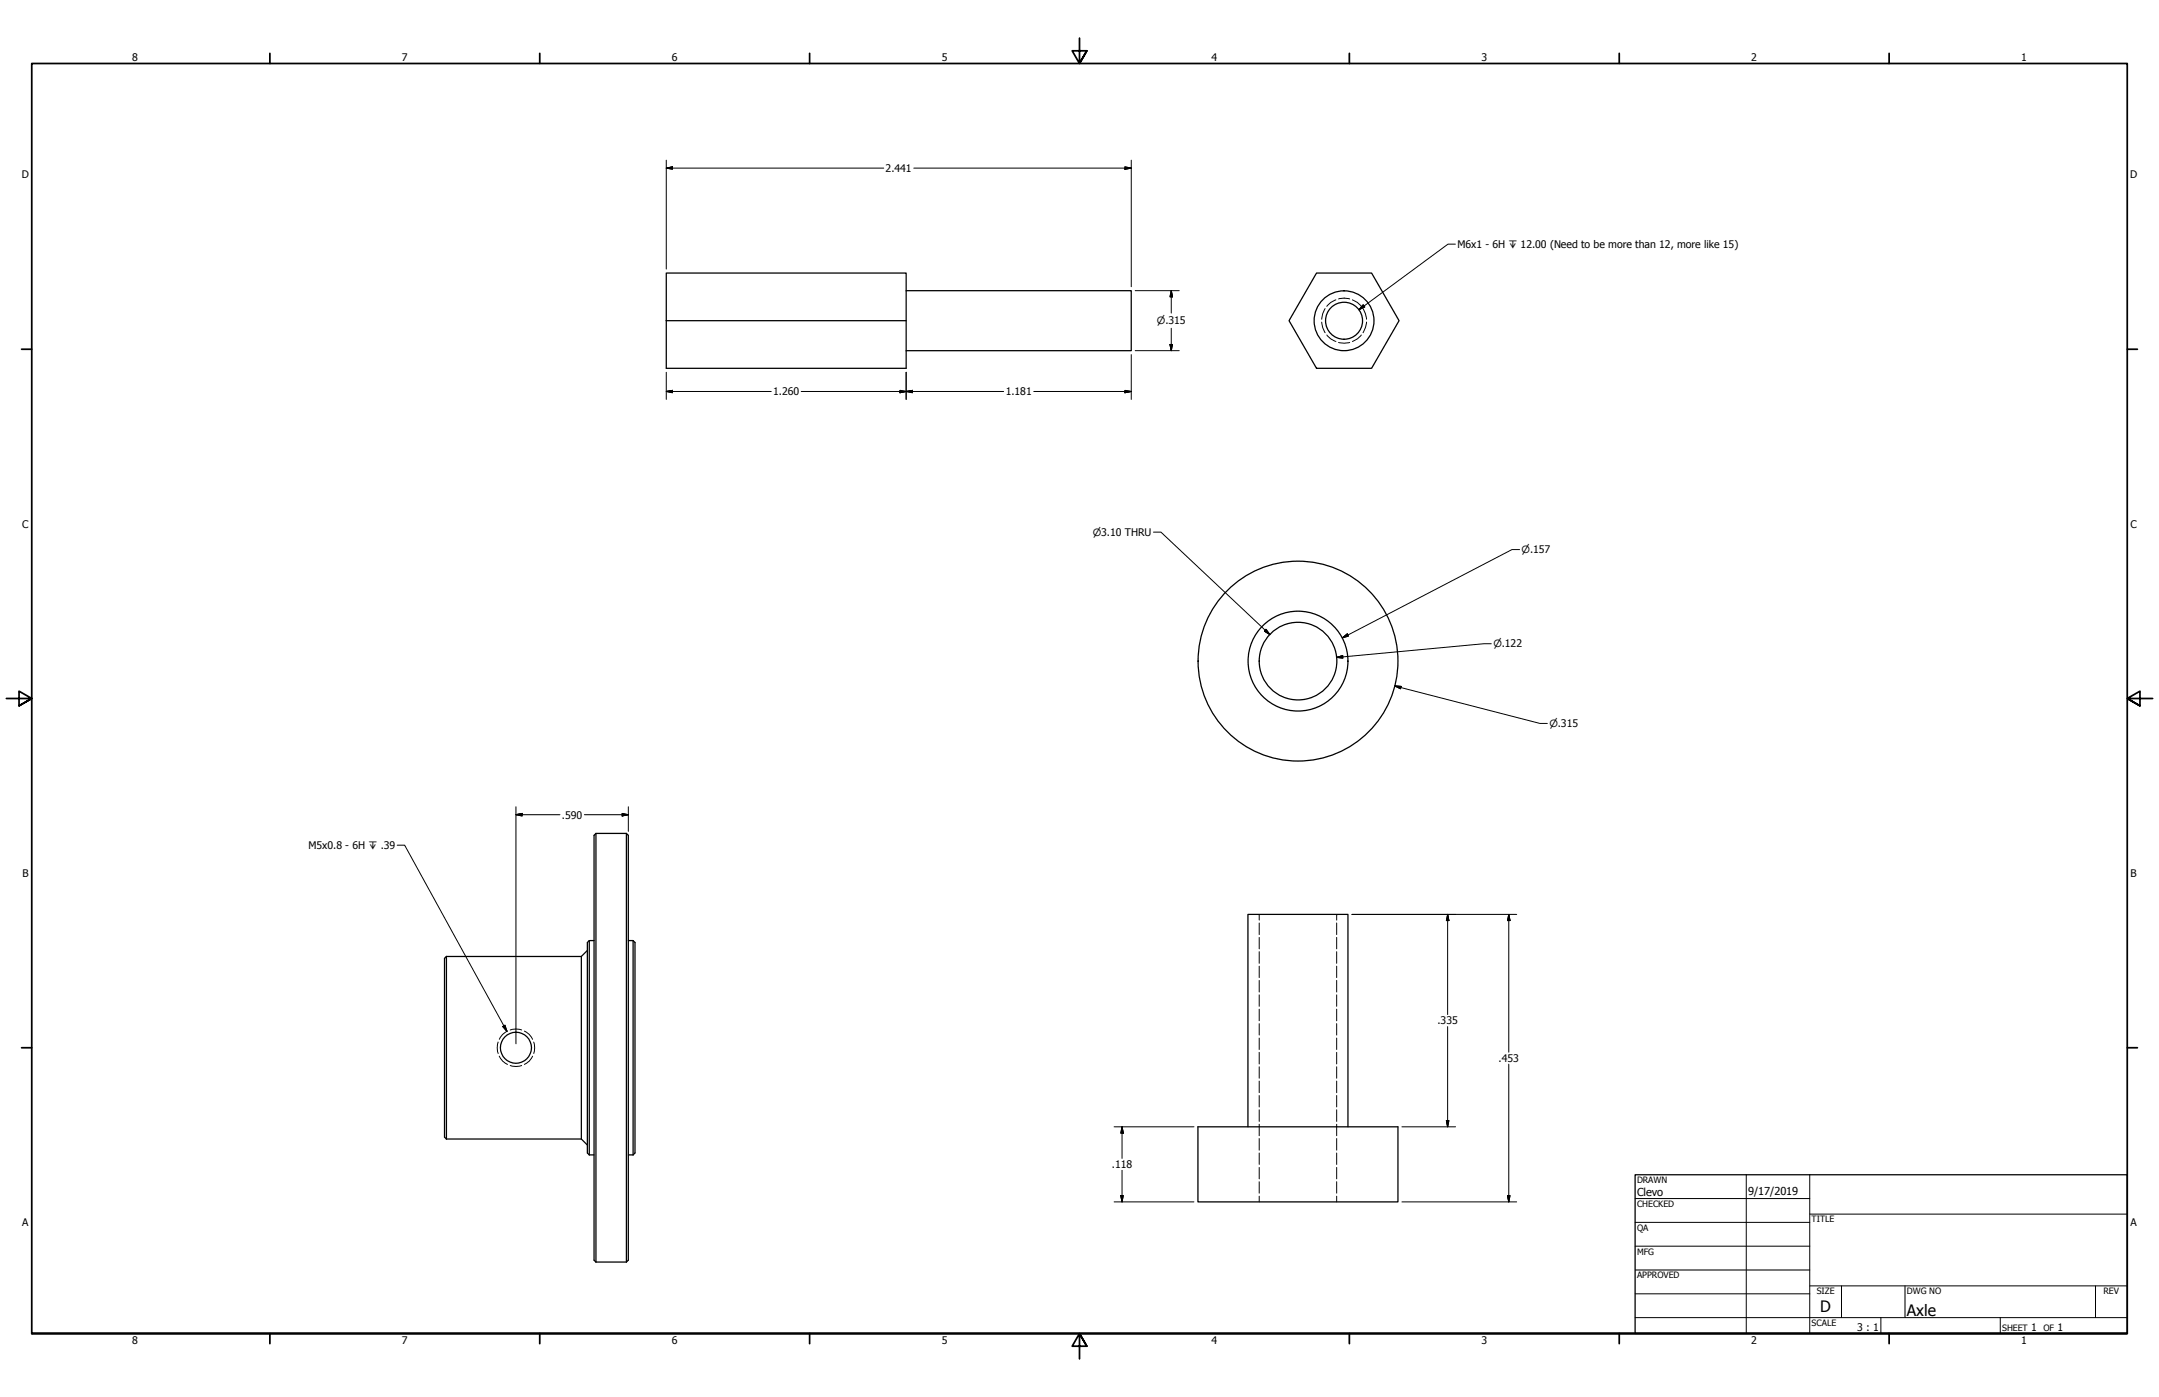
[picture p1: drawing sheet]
<svg xmlns="http://www.w3.org/2000/svg" width="864mm" height="559mm" viewBox="0 0 864 559" stroke-linecap="round" stroke-linejoin="round" font-family="sans-serif">
<!-- layer: Visible (ANSI) -->
<g fill="none" stroke="#000" stroke-width=".51">
<path d="M266.5 109.2h96v19.1h-96zM362.5 116.3h90v24h-90M526.6 109.2h22l11 19.1-11 19h-22l-11-19zM266.5 128.3v19h96v-19M238.4 333.4l-.8 .7v170l.8 .7M238.4 333.4v171.4M238.4 333.4h12.2M250.6 333.4l.7 .7v170l-.7 .7M250.6 333.4v171.4M235.7 376.2l-.8 .8v84.2l.8 .8M235.7 376.2v85.8M235.7 376.2h1.9"/>
<path d="M251.3 376.2h1.9M253.2 376.2l.8 .8v84.2l-.8 .8M253.2 376.2v85.8M178.6 382.6l-.8 .7v71.6l.8 .7M178.6 382.6v73M178.6 382.6h53.9M232.5 382.6v73M234.9 380.2l-2.4 2.4M178.6 455.6h53.9M232.5 455.6l2.4 2.4M479.2 450.7h80v30.1h-80zM499.2 450.7v-84.9h40v84.9"/>
<path d="M235.7 462h1.9M251.3 462h1.9M238.4 504.8h12.2"/>
<circle cx="537.6" cy="128.3" r="12"/>
<circle cx="537.6" cy="128.3" r="7.4"/>
<circle cx="519.2" cy="264.4" r="20"/>
<circle cx="519.2" cy="264.4" r="15.5"/>
<circle cx="519.2" cy="264.4" r="40"/>
<circle cx="206.4" cy="419.1" r="6.2"/>
</g>
<!-- layer: Hidden Narrow (ANSI) -->
<g fill="none" stroke="#000" stroke-width=".4">
<path d="M534.4 120a7 7 0 0 0-3.7 2.6M535.4 119.6a7.9 7.9 0 0 1 4.5 0M541 120a7.2 7.2 0 0 1 3.5 2.6M528.7 128.8a8.4 8.4 0 0 0 1.3 4.3M530 123.4a8.4 8.4 0 0 0-1.3 4.3M530.7 134a7 7 0 0 0 3.7 2.6M535.4 137a7.9 7.9 0 0 0 4.5 0M544.5 134a7.2 7.2 0 0 1-3.5 2.6M545.2 123.4l1 2.1 .4 2.2M546.6 128.8l-.4 2.3-1 2M199.3 416.8a7 7 0 0 0 0 4.6M203 412.4a6.3 6.3 0 0 0-3.3 3.3"/>
<path d="M204.1 412a7 7 0 0 1 4.6 0M209.7 412.4a6.3 6.3 0 0 1 3.3 3.3M213.5 416.8a7 7 0 0 1 0 4.6M199.7 422.5a6.3 6.3 0 0 0 3.3 3.3M204.1 426.2a7 7 0 0 0 4.6 0M213 422.5a6.3 6.3 0 0 1-3.3 3.3"/>
</g>
<!-- layer: Hidden (ANSI) -->
<g fill="none" stroke="#000" stroke-width=".4">
<path d="M503.7 365.8v2.2M503.7 369.2v4.6M503.7 375v4.5M534.7 365.8v2.2M534.7 369.2v4.6M534.7 375v4.5M503.7 380.7v4.6M503.7 386.5v4.5M503.7 392.2v4.6M503.7 398v4.5M534.7 380.7v4.6M534.7 386.5v4.5"/>
<path d="M534.7 392.2v4.6M534.7 398v4.5M503.7 403.7v4.6M503.7 409.4v4.6M503.7 415.2v4.6M534.7 403.7v4.6M534.7 409.4v4.6M534.7 415.2v4.6M503.7 420.9v4.7M503.7 426.7v4.6M503.7 432.4v4.7M503.7 438.2v4.6"/>
<path d="M534.7 420.9v4.7M534.7 426.7v4.6M534.7 432.4v4.7M534.7 438.2v4.6M503.7 443.9v4.7M503.7 449.7v4.6M503.7 455.4v4.7M534.7 443.9v4.7M534.7 449.7v4.6M534.7 455.4v4.7M503.7 461.2v4.6M503.7 467v4.6"/>
<path d="M503.7 472.7v4.6M503.7 478.5v2.3M534.7 461.2v4.6M534.7 467v4.6M534.7 472.7v4.6M534.7 478.5v2.3"/>
</g>
<!-- layer: Border (ANSI) -->
<g fill="none" stroke="#000" stroke-width=".7">
<path d="M431.8 15.2v10.2l-2.9-5.1h5.8l-2.9 5.1 2.9-5.1M107.9 21.3v4.1M215.9 21.3v4.1M323.8 21.3v4.1M539.8 21.3v4.1M647.7 21.3v4.1M755.6 21.3v4.1M8.6 139.7h4.1M850.9 139.7h4.1M2.5 279.4h10.2l-5.1-2.9v5.8l5.1-2.9-5.1 2.9M861.1 279.4h-10.2l5.1-2.9v5.8l-5.1-2.9 5.1 2.9M8.6 419.1h4.1"/>
<path d="M850.9 419.1h4.1M12.7 533.4v-508h838.2v508h-838.2h838.2M107.9 533.4v4.1M215.9 533.4v4.1M323.8 533.4v4.1M434.7 538.5l-2.9-5.1 2.9 5.1h-5.8l2.9-5.1v10.2M539.8 533.4v4.1M647.7 533.4v4.1M755.6 533.4v4.1"/>
</g>
<!-- layer: Title (ANSI) -->
<g fill="none" stroke="#000" stroke-width=".4">
<path d="M654 479.4h69.9M698.5 469.9v63.5M723.9 469.9v63.5M654 488.9h69.9M654 498.5h69.9M723.9 485.6h127M654 508h69.9M654 517.5h69.9M723.9 514.3h127M736.6 514.3v12.7M762 514.3v12.7M838.2 514.3v12.7"/>
<path d="M654 527h196.9M752.3 527v6.4M800.1 527v6.4"/>
</g>
<path d="M654 469.9h196.9v63.5h-196.9z" fill="none" stroke="#000" stroke-width=".51"/>
<!-- layer: Dimension (ANSI) -->
<g fill="none" stroke="#000" stroke-width=".4">
<path d="M266.5 67.2l2.5-.5v1zM266.5 67.2h87M266.5 64.1v43.5M365.5 67.2h87M450 66.7l2.5 .5-2.5 .5zM452.5 64.1v50.6M454.1 116.3h17.6M468.5 116.3l.5 2.4h-1zM468.5 116.3v8.9M468 137.8h1l-.5 2.5zM468.5 131.3v9M266.5 156.6l2.5-.5v1z"/>
<path d="M266.5 148.9v10.9M266.5 156.6h42M320.5 156.6h80.9M360 156.1l2.5 .5-2.5 .5zM362.5 156.6l2.5-.5v1zM362.5 148.9v10.9M413.5 156.6h39M450 156.1l2.5 .5-2.5 .5zM452.5 141.9v17.9M454.1 140.3h17.6M607.8 219.8h-3l-67.8 35.3M537 255.1l1.9-1.5 .5 .8z"/>
<path d="M596.5 257.5h-3l-58.9 5.5M534.6 263l2.5-.7v1zM557.9 274.4l2.6 .2-.3 .9zM557.9 274.4l58 15h3M206.4 325.9l2.5-.5v1zM206.4 325.9h17.6M206.4 322.7v94.8M233.7 325.9h17.6M248.9 325.4l2.4 .5-2.4 .5zM251.3 322.7v9.8M540.8 365.8h65.9M579.1 365.8l.5 2.4h-1.1z"/>
<path d="M579.1 365.8v40M603.5 365.8l.5 2.4h-1zM603.5 365.8v55.1M579.1 410.7v40M603.5 425.6v55.2M445.6 450.7h32M448.8 450.7l.5 2.6h-1zM448.8 450.7v12.7M560.8 450.7h21.4M578.5 448.2h1.1l-.5 2.5zM448.3 478.2h1l-.5 2.6zM448.8 468.1v12.7"/>
<path d="M603 478.2h1l-.5 2.6zM445.6 480.8h32M560.8 480.8h45.9"/>
</g>
<g fill="#000" stroke="#000" stroke-width=".4">
<path d="M266.5 67.2l2.5-.5zM266.5 67.2l2.5-.5v1zM450 67.7l2.5-.5zM450 66.7l2.5 .5-2.5 .5zM468.5 116.3l.5 2.4zM468.5 116.3l.5 2.4h-1zM468 137.8l.5 2.5zM468 137.8h1l-.5 2.5zM266.5 156.6l2.5-.5zM266.5 156.6l2.5-.5v1zM360 157.1l2.5-.5zM360 156.1l2.5 .5-2.5 .5z"/>
<path d="M362.5 156.6l2.5-.5zM362.5 156.6l2.5-.5v1zM450 157.1l2.5-.5zM450 156.1l2.5 .5-2.5 .5zM537 255.1l1.9-1.5zM537 255.1l1.9-1.5 .5 .8zM534.6 263l2.5-.7zM534.6 263l2.5-.7v1zM557.9 274.4l2.6 .2zM557.9 274.4l2.6 .2-.3 .9zM206.4 325.9l2.5-.5zM206.4 325.9l2.5-.5v1z"/>
<path d="M248.9 326.4l2.4-.5zM248.9 325.4l2.4 .5-2.4 .5zM579.1 365.8l.5 2.4zM579.1 365.8l.5 2.4h-1.1zM603.5 365.8l.5 2.4zM603.5 365.8l.5 2.4h-1zM448.8 450.7l.5 2.6zM448.8 450.7l.5 2.6h-1zM578.5 448.2l.6 2.5zM578.5 448.2h1.1l-.5 2.5zM448.3 478.2l.5 2.6zM448.3 478.2h1l-.5 2.6z"/>
<path d="M603 478.2l.5 2.6zM603 478.2h1l-.5 2.6z"/>
</g>
<!-- layer: Symbol (ANSI) -->
<path d="M582.2 97.7h-3l-35.6 26.2M545.3 122l.6 .8-2.3 1.1zM461.4 212.9h3l43.5 40.9M506.4 251.7l1.5 2.1-2.1-1.3zM158.9 338.1h3l40.9 74.4M201.1 410.6l.9-.5 .8 2.4z" fill="none" stroke="#000" stroke-width=".4"/>
<path d="M545.3 122l-1.7 1.9zM545.3 122l.6 .8-2.3 1.1zM505.8 252.5l2.1 1.3zM506.4 251.7l1.5 2.1-2.1-1.3zM201.1 410.6l1.7 1.9zM201.1 410.6l.9-.5 .8 2.4z" fill="#000" stroke="#000" stroke-width=".4"/>
<g font-size="6.3">
<text x="728.1" y="524.9">D</text>
<text x="762.8" y="526.2">Axle</text>
</g>
<g font-size="4.4">
<text x="654.8" y="478.6">Clevo</text>
<text x="699.3" y="478">9/17/2019</text>
</g>
<g font-size="4.2">
<text x="52.8" y="24.4">8</text>
<text x="160.8" y="24.4">7</text>
<text x="268.7" y="24.4">6</text>
<text x="376.7" y="24.4">5</text>
<text x="484.6" y="24.4">4</text>
<text x="592.6" y="24.4">3</text>
<text x="700.5" y="24.4">2</text>
<text x="808.5" y="24.4">1</text>
<text x="8.8" y="71.4">D</text>
<text x="354.3" y="68.8">2.441</text>
<text x="852" y="71.4">D</text>
<text x="583" y="99.2">M6x1 - 6H ↧ 12.00 (Need to be more than 12, more like 15)</text>
<text x="309.2" y="158.1">1.260</text>
<text x="402.3" y="158.1">1.181</text>
<text x="8.9" y="211.1">C</text>
<text x="852.2" y="211.1">C</text>
<text x="224.8" y="327.4">.590</text>
<text x="123.4" y="339.6">M5x0.8 - 6H ↧ .39</text>
<text x="9" y="350.8">B</text>
<text x="852.2" y="350.8">B</text>
<text x="575" y="409.8">.335</text>
<text x="599.4" y="424.8">.453</text>
<text x="444.8" y="467.3">.118</text>
<text x="8.9" y="490.5">A</text>
<text x="852.2" y="490.5">A</text>
<text x="742.9" y="532.6">3 : 1</text>
<text x="812.4" y="532.6">1</text>
<text x="823" y="532.6">1</text>
<text x="52.8" y="537.5">8</text>
<text x="160.8" y="537.5">7</text>
<text x="268.7" y="537.5">6</text>
<text x="376.7" y="537.5">5</text>
<text x="484.6" y="537.5">4</text>
<text x="592.6" y="537.5">3</text>
<text x="700.5" y="537.5">2</text>
<text x="808.5" y="537.5">1</text>
</g>
<g font-size="4">
<text x="462.7" y="129.7">⌀.315</text>
<text x="437.1" y="214.4">⌀3.10 THRU</text>
<text x="608.6" y="221.3">⌀.157</text>
<text x="597.3" y="259">⌀.122</text>
<text x="619.8" y="290.8">⌀.315</text>
</g>
<g font-size="3.5">
<text x="654.8" y="473.2">DRAWN</text>
<text x="654.8" y="482.8">CHECKED</text>
<text x="724.7" y="488.9">TITLE</text>
<text x="654.8" y="492.3">QA</text>
<text x="654.8" y="501.8">MFG</text>
<text x="654.8" y="511.4">APPROVED</text>
<text x="726.7" y="517.7">SIZE</text>
<text x="762.8" y="517.7">DWG NO</text>
<text x="841.4" y="517.7">REV</text>
<text x="724.7" y="530.4">SCALE</text>
<text x="800.9" y="532.6">SHEET</text>
<text x="817.4" y="532.6">OF</text>
</g>
</svg>
